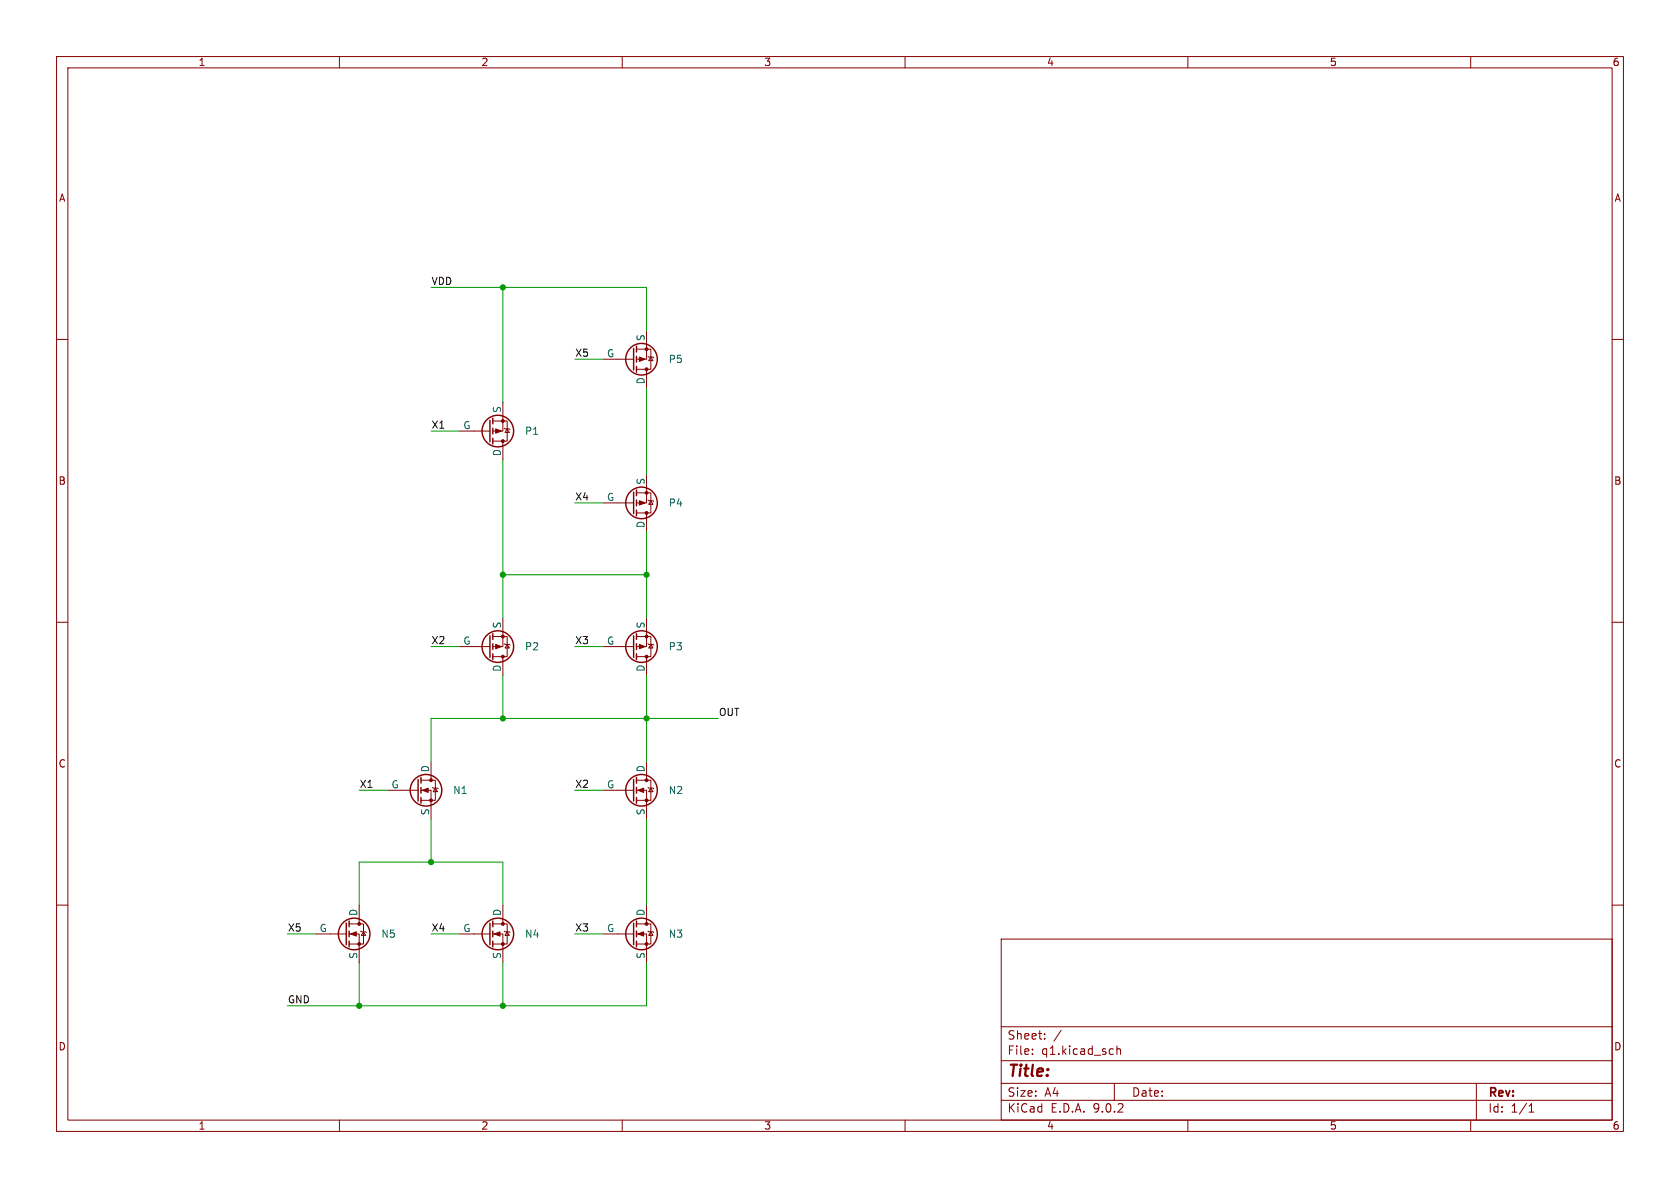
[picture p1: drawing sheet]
<svg xmlns="http://www.w3.org/2000/svg" width="297mm" height="210mm" viewBox="0 0 297 210" stroke-linecap="round" stroke-linejoin="round" font-family="sans-serif">
<g fill="none" stroke="#840000" stroke-width=".18">
<path d="M10 10h277v190h-277zM12 12h273v186h-273zM60 10v2M110 10v2M160 10v2M210 10v2M260 10v2M114.3 58.4v5.1h-1.8M10 60h2M81.3 76.2h5.3M87.1 74.4h2.6v3.6h-2.6M88.9 71.1v5.1h-1.8"/>
<path d="M88.9 78v3.3M89.2 75.7l.1 .1h.7l.2 .1M89.7 75.8l.3 .7h-.7zM106.7 63.5h5.3M112.5 61.7h2.6v3.6h-2.6M114.3 65.3v3.3M114.6 63l.1 .1h.7l.2 .1M115.1 63.1l.3 .7h-.7zM285 60h2M106.7 88.9h5.3M112.5 87.1h2.6v3.6h-2.6M114.3 83.8v5.1h-1.8"/>
<path d="M114.3 90.7v3.3M114.6 88.4l.1 .1h.7l.2 .1M115.1 88.5l.3 .7h-.7zM10 110h2M81.3 114.3h5.3M87.1 112.5h2.6v3.6h-2.6M88.9 109.2v5.1h-1.8M88.9 116.1v3.3M89.2 113.8l.1 .1h.7l.2 .1M89.7 113.9l.3 .7h-.7zM106.7 114.3h5.3M112.5 112.5h2.6v3.6h-2.6"/>
<path d="M114.3 109.2v5.1h-1.8M114.3 116.1v3.3M114.6 113.8l.1 .1h.7l.2 .1M115.1 113.9l.3 .7h-.7zM285 110h2M68.6 139.7h5.3M74.4 137.9h2.6v3.6h-2.6M74.4 139.7h1.8v5.1M76.2 134.6v3.3M76.5 139.2l.1 .1h.7l.2 .1M77 139.3l.3 .7h-.7zM106.7 139.7h5.3"/>
<path d="M112.5 137.9h2.6v3.6h-2.6M112.5 139.7h1.8v5.1M114.3 134.6v3.3M114.6 139.2l.1 .1h.7l.2 .1M115.1 139.3l.3 .7h-.7zM10 160h2M55.9 165.1h5.3M61.7 163.3h2.6v3.6h-2.6M61.7 165.1h1.8v5.1M63.5 160v3.3M63.8 164.6l.1 .1h.7l.2 .1M64.3 164.7l.3 .7h-.7z"/>
<path d="M81.3 165.1h5.3M87.1 163.3h2.6v3.6h-2.6M87.1 165.1h1.8v5.1M88.9 160v3.3M89.2 164.6l.1 .1h.7l.2 .1M89.7 164.7l.3 .7h-.7zM106.7 165.1h5.3M112.5 163.3h2.6v3.6h-2.6M112.5 165.1h1.8v5.1M114.3 160v3.3M114.6 164.6l.1 .1h.7l.2 .1M115.1 164.7l.3 .7h-.7z"/>
<path d="M177 166h108v32h-108zM285 160h2M60 198v2M110 198v2M160 198v2M177 194.5h108M177 191.5h108M177 187.5h108M177 181.5h108M182.5 186.3v.1M182.5 185.5v.1M184.7 183.6v.1"/>
<path d="M184.7 182.8v.1M187.6 182.1l-1.3 2M197 191.5v3M197.5 184.9v1.5M197.5 185.5l.2-.1 .3 .1 .1 .9M210 198v2M260 198v2M261 191.5v6.5M270.3 196.6h.9M270.3 195.5l.4-.4v1.5"/>
</g>
<g fill="none" stroke="#840000" stroke-width=".25">
<path d="M86.6 74.3v3.8M87.1 73.9v1M87.1 75.7v1M87.1 77.5v1M112 61.6v3.8M112.5 61.2v1M112.5 63v1M112.5 64.8v1M112 87v3.8M112.5 86.6v1M112.5 88.4v1M112.5 90.2v1"/>
<path d="M86.6 112.4v3.8M87.1 112v1M87.1 113.8v1M87.1 115.6v1M112 112.4v3.8M112.5 112v1M112.5 113.8v1M112.5 115.6v1M73.9 137.8v3.8M74.4 137.4v1M74.4 139.2v1M112 137.8v3.8"/>
<path d="M112.5 137.4v1M112.5 139.2v1M74.4 141v1M112.5 141v1M61.2 163.2v3.8M61.7 162.8v1M61.7 164.6v1M61.7 166.4v1M86.6 163.2v3.8M87.1 162.8v1M87.1 164.6v1M87.1 166.4v1"/>
<path d="M112 163.2v3.8M112.5 162.8v1M112.5 164.6v1M112.5 166.4v1"/>
<circle cx="88" cy="76.2" r="2.79"/>
<circle cx="113.4" cy="63.5" r="2.79"/>
<circle cx="113.4" cy="88.9" r="2.79"/>
<circle cx="88" cy="114.3" r="2.79"/>
<circle cx="113.4" cy="114.3" r="2.79"/>
<circle cx="75.3" cy="139.7" r="2.79"/>
<circle cx="113.4" cy="139.7" r="2.79"/>
<circle cx="62.6" cy="165.1" r="2.79"/>
<circle cx="88" cy="165.1" r="2.79"/>
<circle cx="113.4" cy="165.1" r="2.79"/>
</g>
<g fill="#840000" stroke="#840000" stroke-width=".18">
<path d="M87.6 113.9l1 .4-1 .4z"/>
<path d="M87.4 165.1l1-.4v.8z"/>
<path d="M113 63.1l1 .4-1 .4z"/>
<path d="M62 165.1l1-.4v.8z"/>
<path d="M87.6 75.8l1 .4-1 .4z"/>
<path d="M74.7 139.7l1-.4v.8z"/>
<path d="M113 113.9l1 .4-1 .4z"/>
<path d="M113 88.5l1 .4-1 .4z"/>
<path d="M112.8 165.1l1-.4v.8z"/>
<path d="M112.8 139.7l1-.4v.8z"/>
<circle cx="88.9" cy="116.1" r=".25"/>
<circle cx="88.9" cy="112.5" r=".25"/>
<circle cx="88.9" cy="163.3" r=".25"/>
<circle cx="88.9" cy="166.9" r=".25"/>
<circle cx="114.3" cy="65.3" r=".25"/>
<circle cx="114.3" cy="61.7" r=".25"/>
<circle cx="63.5" cy="163.3" r=".25"/>
<circle cx="63.5" cy="166.9" r=".25"/>
<circle cx="88.9" cy="78" r=".25"/>
<circle cx="88.9" cy="74.4" r=".25"/>
<circle cx="76.2" cy="137.9" r=".25"/>
<circle cx="76.2" cy="141.5" r=".25"/>
<circle cx="114.3" cy="116.1" r=".25"/>
<circle cx="114.3" cy="112.5" r=".25"/>
<circle cx="114.3" cy="90.7" r=".25"/>
<circle cx="114.3" cy="87.1" r=".25"/>
<circle cx="114.3" cy="163.3" r=".25"/>
<circle cx="114.3" cy="166.9" r=".25"/>
<circle cx="114.3" cy="137.9" r=".25"/>
<circle cx="114.3" cy="141.5" r=".25"/>
</g>
<g fill="none" stroke="#009600" stroke-width=".18">
<path d="M76.2 50.8h38.1v7.6M88.9 50.8v20.3M76.2 76.2h5.1M101.6 63.5h5.1M114.3 68.6v15.2M88.9 81.3v27.9M101.6 88.9h5.1M114.3 94v15.2M76.2 114.3h5.1M88.9 101.6h25.4M88.9 119.4v7.6M101.6 114.3h5.1"/>
<path d="M114.3 119.4v15.2M63.5 139.7h5.1M101.6 139.7h5.1M127 127h-50.8v7.6M76.2 144.8v7.6M114.3 144.8v15.2M50.8 165.1h5.1M63.5 160v-7.6h25.4v7.6M63.5 170.2v7.6M76.2 165.1h5.1M88.9 170.2v7.6M101.6 165.1h5.1"/>
<path d="M114.3 170.2v7.6h-63.5"/>
</g>
<g fill="#009600" stroke="#009600" stroke-width=".18">
<circle cx="88.9" cy="50.8" r=".46"/>
<circle cx="114.3" cy="101.6" r=".46"/>
<circle cx="88.9" cy="101.6" r=".46"/>
<circle cx="114.3" cy="127" r=".46"/>
<circle cx="76.2" cy="152.4" r=".46"/>
<circle cx="63.5" cy="177.8" r=".46"/>
<circle cx="88.9" cy="177.8" r=".46"/>
<circle cx="88.9" cy="127" r=".46"/>
</g>
<text font-size="2.8" fill="#840000" x="178" y="190.9">Title:</text>
<g font-size="2.1" fill="#840000">
<text x="178" y="184">Sheet:</text>
<text x="178" y="186.7">File:</text>
<text x="184.1" y="186.7">q1.kicad_sch</text>
<text x="178" y="196.9">KiCad</text>
<text x="178" y="194.1">Size:</text>
<text x="184.7" y="194.1">A4</text>
<text x="185.7" y="196.9">E.D.A.</text>
<text x="193.3" y="196.9">9.0.2</text>
<text x="200" y="194.1">Date:</text>
<text x="263" y="194.3">Rev:</text>
<text x="263" y="196.9">Id:</text>
<text x="267.1" y="196.9">1/1</text>
</g>
<g font-size="1.8" fill="#840000">
<text x="35" y="11.9">1</text>
<text x="85" y="11.9">2</text>
<text x="135" y="11.9">3</text>
<text x="185" y="11.9">4</text>
<text x="235" y="11.9">5</text>
<text x="285" y="11.9">6</text>
<text x="10.3" y="35.9">A</text>
<text x="285.3" y="35.9">A</text>
<text x="10.3" y="85.9">B</text>
<text x="285.3" y="85.9">B</text>
<text x="10.3" y="135.9">C</text>
<text x="285.3" y="135.9">C</text>
<text x="10.3" y="185.9">D</text>
<text x="285.3" y="185.9">D</text>
<text x="35" y="199.9">1</text>
<text x="85" y="199.9">2</text>
<text x="135" y="199.9">3</text>
<text x="185" y="199.9">4</text>
<text x="235" y="199.9">5</text>
<text x="285" y="199.9">6</text>
</g>
<g font-size="1.8" fill="#0f0f0f">
<text x="76.2" y="50.5">VDD</text>
<text x="101.6" y="63.2">X5</text>
<text x="76.2" y="75.9">X1</text>
<text x="101.6" y="88.6">X4</text>
<text x="76.2" y="114">X2</text>
<text x="101.6" y="114">X3</text>
<text x="127" y="126.7">OUT</text>
<text x="63.5" y="139.4">X1</text>
<text x="101.6" y="139.4">X2</text>
<text x="50.8" y="164.8">X5</text>
<text x="76.2" y="164.8">X4</text>
<text x="101.6" y="164.8">X3</text>
<text x="50.8" y="177.5">GND</text>
</g>
<g font-size="1.8" fill="#006464">
<text x="107.2" y="63.2">G</text>
<text x="114" y="60.4" transform="rotate(-90 114 60.4)">S</text>
<text x="118.1" y="64.4">P5</text>
<text x="114" y="68" transform="rotate(-90 114 68)">D</text>
<text x="81.8" y="75.9">G</text>
<text x="88.6" y="73.1" transform="rotate(-90 88.6 73.1)">S</text>
<text x="92.7" y="77.1">P1</text>
<text x="88.6" y="80.7" transform="rotate(-90 88.6 80.7)">D</text>
<text x="107.2" y="88.6">G</text>
<text x="114" y="85.8" transform="rotate(-90 114 85.8)">S</text>
<text x="118.1" y="89.8">P4</text>
<text x="114" y="93.4" transform="rotate(-90 114 93.4)">D</text>
<text x="88.6" y="111.2" transform="rotate(-90 88.6 111.2)">S</text>
<text x="114" y="111.2" transform="rotate(-90 114 111.2)">S</text>
<text x="81.8" y="114">G</text>
<text x="88.6" y="118.8" transform="rotate(-90 88.6 118.8)">D</text>
<text x="92.7" y="115.2">P2</text>
<text x="107.2" y="114">G</text>
<text x="114" y="118.8" transform="rotate(-90 114 118.8)">D</text>
<text x="118.1" y="115.2">P3</text>
<text x="75.9" y="136.6" transform="rotate(-90 75.9 136.6)">D</text>
<text x="114" y="136.6" transform="rotate(-90 114 136.6)">D</text>
<text x="69.1" y="139.4">G</text>
<text x="80" y="140.6">N1</text>
<text x="107.2" y="139.4">G</text>
<text x="118.1" y="140.6">N2</text>
<text x="75.9" y="144.2" transform="rotate(-90 75.9 144.2)">S</text>
<text x="114" y="144.2" transform="rotate(-90 114 144.2)">S</text>
<text x="56.4" y="164.8">G</text>
<text x="63.2" y="162" transform="rotate(-90 63.2 162)">D</text>
<text x="67.3" y="166">N5</text>
<text x="81.8" y="164.8">G</text>
<text x="88.6" y="162" transform="rotate(-90 88.6 162)">D</text>
<text x="92.7" y="166">N4</text>
<text x="107.2" y="164.8">G</text>
<text x="114" y="162" transform="rotate(-90 114 162)">D</text>
<text x="118.1" y="166">N3</text>
<text x="63.2" y="169.6" transform="rotate(-90 63.2 169.6)">S</text>
<text x="88.6" y="169.6" transform="rotate(-90 88.6 169.6)">S</text>
<text x="114" y="169.6" transform="rotate(-90 114 169.6)">S</text>
</g>
</svg>
